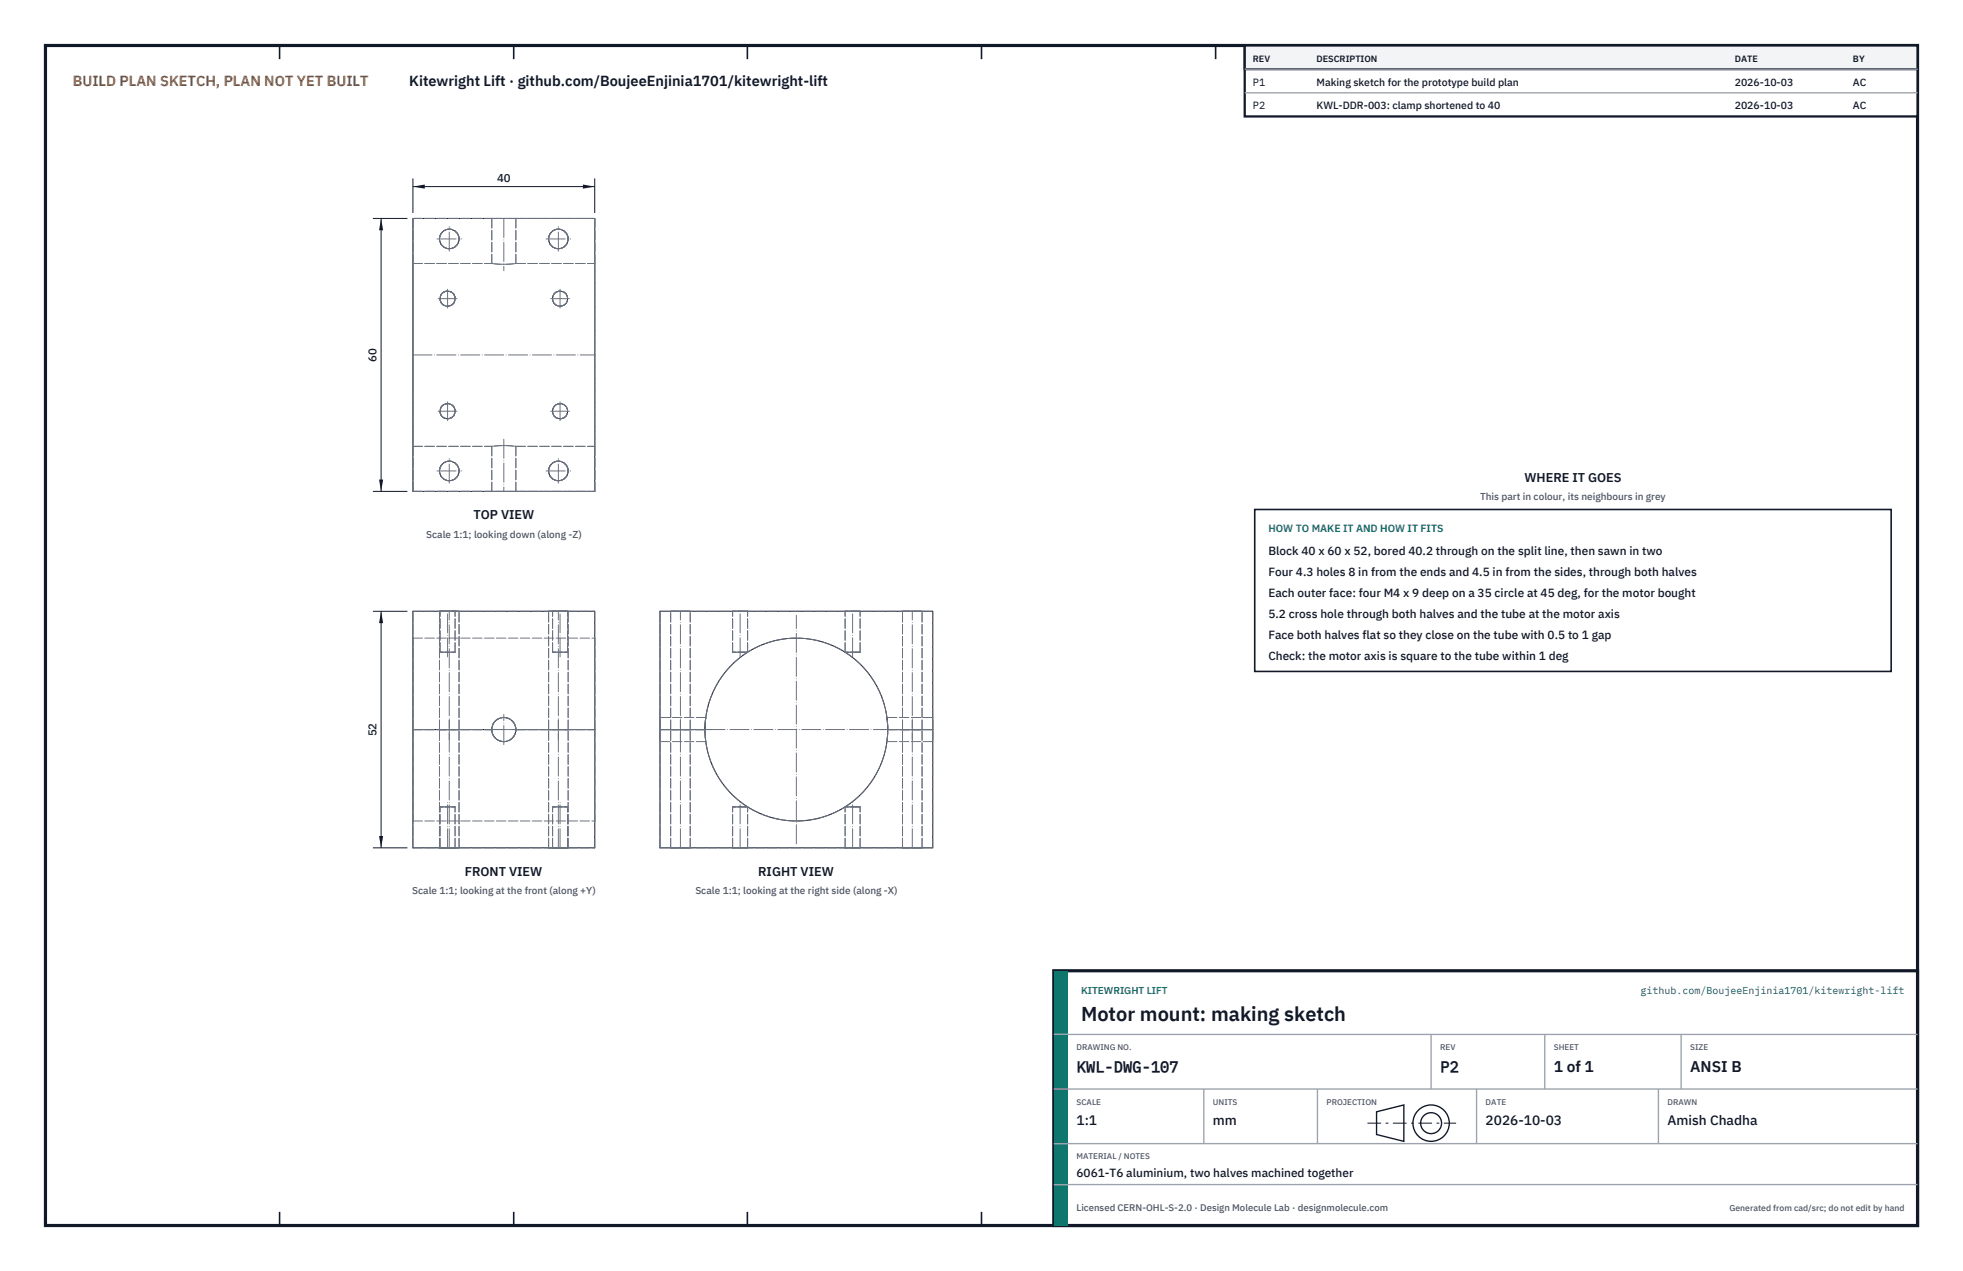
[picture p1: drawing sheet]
<svg xmlns="http://www.w3.org/2000/svg" width="432mm" height="279mm" viewBox="0 0 432 279" stroke-linecap="round" stroke-linejoin="round" font-family="sans-serif">
<path d="M10 10h411.8v259.4h-411.8z" fill="none" stroke="#111827" stroke-width=".7" stroke-linecap="butt"/>
<g fill="none" stroke="#111827" stroke-width=".35">
<path d="M61.5 10v3M113 10v3M164.4 10v3M215.9 10v3M267.4 10v3M318.9 10v3M370.3 10v3M61.5 266.4v3M113 266.4v3M164.4 266.4v3M215.9 266.4v3M267.4 266.4v3"/>
<path d="M318.9 266.4v3M370.3 266.4v3"/>
</g>
<g fill="none" stroke="#111727" stroke-width=".22">
<path d="M90.8 48h40v60h-40zM90.8 134.4h40v52h-40zM145.2 134.4h60v52h-60zM155.2 157.7l-.1 2.7M195.1 157.7l.2 2.7M90.8 160.4h17.4M108.2 160.4a2.65 2.65 0 0 1 2.6-2.7 2.65 2.65 0 0 1 2.7 2.7M108.2 160.4a2.65 2.65 0 0 0 2.6 2.6 2.65 2.65 0 0 0 2.7-2.6M108.2 160.4v.1M108.2 160.3v.1M113.5 160.3v.1M113.5 160.4h17.3"/>
<path d="M113.5 160.4v.1M145.2 160.4h9.9M155.1 160.4a20.1 20.1 0 0 1 20.1-20.1 20.1 20.1 0 0 1 20.1 20.1M155.1 160.4a20.1 20.1 0 0 0 20.1 20.1 20.1 20.1 0 0 0 20.1-20.1M195.3 160.4h9.9"/>
<circle cx="98.8" cy="52.5" r="2.15"/>
<circle cx="122.8" cy="52.5" r="2.15"/>
<circle cx="98.4" cy="65.7" r="1.66"/>
<circle cx="123.2" cy="65.7" r="1.66"/>
<circle cx="98.4" cy="90.4" r="1.66"/>
<circle cx="123.2" cy="90.4" r="1.66"/>
<circle cx="98.8" cy="103.5" r="2.15"/>
<circle cx="122.8" cy="103.5" r="2.15"/>
</g>
<g fill="none" stroke="#6a7180" stroke-width=".22" stroke-dasharray="2.1 .5">
<path d="M90.8 57.9v-9.9M90.8 57.9v40.2M90.8 48h17.4M90.8 57.9h17.4M90.8 48h40M108.2 48v9.9M108.2 48h5.3M108.2 57.9l2.6 .2 2.7-.2M113.5 48h17.3M113.5 48h-5.3M113.5 57.9h17.3M113.5 57.9l-2.7 .2-2.6-.2"/>
<path d="M113.5 48v9.9M130.8 57.9v40.2M130.8 57.9v-9.9M90.8 98.1h17.4M90.8 98.1v-40.2M108.2 98.1v9.9M108.2 98.1l2.6-.2 2.7 .2M113.5 98.1h17.3M113.5 98.1l-2.7-.2-2.6 .2M113.5 98.1v9.9M130.8 98.1v-40.2M90.8 108v-9.9"/>
<path d="M90.8 108h17.4M90.8 108v-60M90.8 108h40M108.2 108h5.3M113.5 108h17.3M113.5 108h-5.3M130.8 108v-9.9M130.8 108v-60M90.8 134.4h40M96.7 134.4h4.3M96.8 134.4h3.3M100.1 134.4h-3.3"/>
<path d="M101 134.4h-4.3M120.7 134.4h4.3M121.5 134.4h3.3M124.8 134.4h-3.3M125 134.4h-4.3M145.2 134.4h60M147.5 134.4h2.2M149.7 134.4h2.1M151.8 134.4h-4.3M161.2 134.4h1.6M162.8 134.4h1.7M164.5 134.4h-3.3"/>
<path d="M185.9 134.4h1.6M187.5 134.4h1.7M189.2 134.4h-3.3M198.5 134.4h2.2M200.7 134.4h2.1M202.8 134.4h-4.3M90.8 140.3v20.1M90.8 140.3h40M96.8 143.4h3.3M96.8 143.4v-9M100.1 143.4v-9M100.1 143.4h-3.3"/>
<path d="M121.5 143.4h3.3M121.5 143.4v-9M124.8 143.4v-9M124.8 143.4h-3.3M130.8 140.3v20.1M145.2 157.7v2.7M155.2 157.7l-.1 2.7M155.2 157.7h-10M161.2 143.4h1.6M161.2 143.4v-9M162.8 143.4h1.7M164.5 143.4h-3.3"/>
<path d="M164.5 143.4v-9M185.9 143.4h1.6M185.9 143.4v-9M187.5 143.4h1.7M189.2 143.4h-3.3M189.2 143.4v-9M195.1 157.7l.2 2.7M205.2 157.7v2.7M205.2 157.7h-10.1M90.8 160.4v-26M90.8 160.4v-20.1M90.8 160.4h17.4"/>
<path d="M90.8 160.4v20.1M96.7 160.4h4.3M96.7 160.4v-26M96.8 177.4h3.3M100.1 177.4h-3.3M101 160.4h-4.3M101 160.4v-26M108.2 160.4a2.65 2.65 0 0 0 2.6 2.6 2.65 2.65 0 0 0 2.7-2.6M108.2 160.5a2.65 2.65 0 0 0 2.6 2.5 2.65 2.65 0 0 0 2.7-2.5M113.5 160.3a2.65 2.65 0 0 0-2.7-2.6 2.65 2.65 0 0 0-2.6 2.6M113.5 160.4h17.3M113.5 160.4a2.65 2.65 0 0 0-2.7-2.7 2.65 2.65 0 0 0-2.6 2.7"/>
<path d="M120.7 160.4h4.3M120.7 160.4v-26M121.5 177.4h3.3M124.8 177.4h-3.3M125 160.4v-26M125 160.4h-4.3M130.8 160.4v-26M130.8 160.4v-20.1M130.8 160.4v20.1M145.2 160.4h9.9M145.2 160.4v-26M145.2 160.4v-2.7"/>
<path d="M145.2 160.4v2.6M145.2 163v-2.6M147.5 160.4h2.2M147.5 160.4v-26M149.7 160.4h2.1M151.8 160.4h-4.3M151.8 160.4v-26M155.1 160.4h-9.9M155.1 160.4a20.1 20.1 0 0 0 20.1 20.1 20.1 20.1 0 0 0 20.1-20.1M155.1 160.4l.1 2.6M155.2 163l-.1-2.6M155.2 163h-10"/>
<path d="M161.2 177.4h1.6M162.8 177.4h1.7M164.5 177.4h-3.3M185.9 177.4h1.6M187.5 177.4h1.7M189.2 177.4h-3.3M195.1 163l.2-2.6M195.3 160.4h9.9M195.3 160.4a20.1 20.1 0 0 0-20.1-20.1 20.1 20.1 0 0 0-20.1 20.1M195.3 160.4l-.2 2.6M198.5 160.4h2.2M198.5 160.4v-26"/>
<path d="M200.7 160.4h2.1M202.8 160.4h-4.3M202.8 160.4v-26M205.2 160.4v-26M205.2 160.4v-2.7M205.2 160.4h-9.9M205.2 160.4v2.6M205.2 163v-2.6M205.2 163h-10.1M90.8 186.4v-26M90.8 180.5v-20.1M90.8 186.4h40"/>
<path d="M90.8 180.5h40M96.7 186.4h4.3M96.7 186.4v-26M96.8 186.4h3.3M96.8 186.4v-9M100.1 186.4h-3.3M100.1 186.4v-9M101 186.4h-4.3M101 186.4v-26M120.7 186.4h4.3M120.7 186.4v-26M121.5 186.4h3.3"/>
<path d="M121.5 186.4v-9M124.8 186.4h-3.3M124.8 186.4v-9M125 186.4h-4.3M125 186.4v-26M130.8 186.4v-26M130.8 180.5v-20.1M145.2 186.4v-26M145.2 186.4h60M147.5 186.4h2.2M147.5 186.4v-26M149.7 186.4h2.1"/>
<path d="M151.8 186.4h-4.3M151.8 186.4v-26M161.2 186.4h1.6M161.2 186.4v-9M162.8 186.4h1.7M164.5 186.4h-3.3M164.5 186.4v-9M185.9 186.4h1.6M185.9 186.4v-9M187.5 186.4h1.7M189.2 186.4h-3.3M189.2 186.4v-9"/>
<path d="M198.5 186.4h2.2M198.5 186.4v-26M200.7 186.4h2.1M202.8 186.4h-4.3M202.8 186.4v-26M205.2 186.4v-26"/>
<circle cx="98.8" cy="52.5" r="2.15"/>
<circle cx="122.8" cy="52.5" r="2.15"/>
<circle cx="98.4" cy="65.7" r="1.66"/>
<circle cx="123.2" cy="65.7" r="1.66"/>
<circle cx="98.4" cy="90.4" r="1.66"/>
<circle cx="123.2" cy="90.4" r="1.66"/>
<circle cx="98.8" cy="103.5" r="2.15"/>
<circle cx="122.8" cy="103.5" r="2.15"/>
</g>
<g fill="none" stroke="#6a7180" stroke-width=".22" stroke-dasharray="4.2 .5 0 .5">
<path d="M96.1 52.5h5.4M98.8 55.2v-5.4M110.8 48v11.5M120.1 52.5h5.4M122.8 55.2v-5.4M90.8 78h40M96.4 65.7h4.1M98.5 67.7v-4.1M121.1 65.7h4.2M123.2 67.7v-4.1M96.4 90.4h4.1M98.5 92.5v-4.2"/>
<path d="M110.8 96.6v11.4M121.1 90.4h4.2M123.2 92.5v-4.2M96.1 103.5h5.4M98.8 106.2v-5.4M120.1 103.5h5.4M122.8 106.2v-5.4M98.5 144.4v-10M123.2 144.4v-10M162.8 144.4v-10M187.5 144.4v-10M90.8 160.4h40"/>
<path d="M98.8 162.6v-28.2M107.5 160.4h6.6M110.8 163.7v-6.6M122.8 162.6v-28.2M149.7 162.6v-28.2M150.1 160.4h50.2M156.6 160.4h-11.4M200.7 162.6v-28.2M205.2 160.4h-11.5M98.5 186.4v-10.1M98.8 186.4v-28.2M122.8 186.4v-28.2"/>
<path d="M123.2 186.4v-10.1M149.7 186.4v-28.2M162.8 186.4v-10.1M175.2 185.5v-50.2M187.5 186.4v-10.1M200.7 186.4v-28.2"/>
</g>
<path d="M90.8 39.2v7.6M130.8 39.2v7.6M90.8 41h40" fill="none" stroke="#111827" stroke-width=".22"/>
<path d="M90.8 41l2.6-.4v.9zM128.2 40.6v.9l2.6-.5z" fill="#111827"/>
<path d="M82 48h7.6M83.8 48v60M82 108h7.6" fill="none" stroke="#111827" stroke-width=".22"/>
<path d="M83.8 48l-.4 2.6h.9zM83.4 105.4h.9l-.5 2.6z" fill="#111827"/>
<path d="M82 134.4h7.6M83.8 134.4v52M82 186.4h7.6" fill="none" stroke="#111827" stroke-width=".22"/>
<path d="M83.8 134.4l-.4 2.6h.9zM83.4 183.8h.9l-.5 2.6z" fill="#111827"/>
<path d="M276 112h140v35.6h-140z" fill="#fff" stroke="#111827" stroke-width=".35"/>
<path d="M273.8 10h148v15.6h-148z" fill="#fff" stroke="#111827" stroke-width=".5"/>
<path d="M273.8 10h148v5.2h-148z" fill="#f3f4f6" stroke="#111827" stroke-width=".5"/>
<path d="M273.8 15.2h148M273.8 20.4h148" fill="none" stroke="#9ca3af" stroke-width=".3"/>
<path d="M231.8 213.4h190v56h-190z" fill="#fff" stroke="#111827" stroke-width=".7" stroke-linecap="butt"/>
<path d="M231.8 213.4h3v56h-3z" fill="#0f766e"/>
<path d="M231.8 227.4h190M231.8 239.4h190M264.8 239.4v12M289.8 239.4v12M314.8 227.4v12M324.8 239.4v12M339.8 227.4v12M364.8 239.4v12M369.8 227.4v12M231.8 251.4h190M231.8 260.4h190" fill="none" stroke="#9ca3af" stroke-width=".3"/>
<g fill="none" stroke="#111827" stroke-width=".3">
<path d="M302.8 244.4l6-1.5v8l-6-1.5z"/>
<circle cx="314.8" cy="246.9" r="4"/>
<circle cx="314.8" cy="246.9" r="2.3"/>
</g>
<path d="M300.8 246.9h19.5" fill="none" stroke="#111827" stroke-width=".22" stroke-dasharray="3 1 .6 1" stroke-linecap="butt"/>
<text font-size="4.4" fill="#111827" x="237.8" y="224.4">Motor mount: making sketch</text>
<g font-size="3.4" fill="#111827">
<text x="236.8" y="235.6">KWL-DWG-107</text>
<text x="316.8" y="235.6">P2</text>
<text x="341.8" y="235.6">1 of 1</text>
<text x="371.8" y="235.6">ANSI B</text>
</g>
<text font-size="3.2" fill="#b45309" x="16" y="19">BUILD PLAN SKETCH, PLAN NOT YET BUILT</text>
<text font-size="3.2" fill="#111827" x="90" y="19">Kitewright Lift · github.com/BoujeeEnjinia1701/kitewright-lift</text>
<g font-size="3" fill="#111827">
<text x="236.8" y="247.2">1:1</text>
<text x="266.8" y="247.2">mm</text>
<text x="326.8" y="247.2">2026-10-03</text>
<text x="366.8" y="247.2">Amish Chadha</text>
</g>
<g font-size="2.8" fill="#111827">
<text x="335.3" y="106">WHERE IT GOES</text>
<text x="104.1" y="114.2">TOP VIEW</text>
<text x="102.2" y="192.6">FRONT VIEW</text>
<text x="166.8" y="192.6">RIGHT VIEW</text>
</g>
<g font-size="2.6" fill="#111827">
<text x="279" y="122">Block 40 x 60 x 52, bored 40.2 through on the split line, then sawn in two</text>
<text x="279" y="126.6">Four 4.3 holes 8 in from the ends and 4.5 in from the sides, through both halves</text>
<text x="279" y="131.2">Each outer face: four M4 x 9 deep on a 35 circle at 45 deg, for the motor bought</text>
<text x="279" y="135.8">5.2 cross hole through both halves and the tube at the motor axis</text>
<text x="279" y="140.4">Face both halves flat so they close on the tube with 0.5 to 1 gap</text>
<text x="279" y="145">Check: the motor axis is square to the tube within 1 deg</text>
<text x="236.8" y="258.8">6061-T6 aluminium, two halves machined together</text>
</g>
<g font-size="2.5" fill="#111827">
<text x="109.3" y="40">40</text>
<text x="82.8" y="79.5" transform="rotate(-90 82.8 79.5)">60</text>
<text x="82.8" y="161.9" transform="rotate(-90 82.8 161.9)">52</text>
</g>
<g font-size="2.3" fill="#111827">
<text x="275.6" y="18.8">P1</text>
<text x="275.6" y="24">P2</text>
<text x="289.6" y="18.8">Making sketch for the prototype build plan</text>
<text x="289.6" y="24">KWL-DDR-003: clamp shortened to 40</text>
<text x="381.6" y="18.8">2026-10-03</text>
<text x="381.6" y="24">2026-10-03</text>
<text x="407.6" y="18.8">AC</text>
<text x="407.6" y="24">AC</text>
</g>
<text font-size="2.3" fill="#0f766e" x="279" y="117">HOW TO MAKE IT AND HOW IT FITS</text>
<g font-size="2.2" fill="#4b5563">
<text x="325.6" y="110">This part in colour, its neighbours in grey</text>
<text x="93.7" y="118.2">Scale 1:1; looking down (along -Z)</text>
<text x="90.7" y="196.5">Scale 1:1; looking at the front (along +Y)</text>
<text x="153" y="196.5">Scale 1:1; looking at the right side (along -X)</text>
</g>
<g font-size="2.2" fill="#0f766e">
<text x="237.8" y="218.4">KITEWRIGHT LIFT</text>
<text x="360.9" y="218.4">github.com/BoujeeEnjinia1701/kitewright-lift</text>
</g>
<text font-size="2.1" fill="#4b5563" x="236.8" y="266.2">Licensed CERN-OHL-S-2.0 · Design Molecule Lab · designmolecule.com</text>
<g font-size="2" fill="#111827">
<text x="275.6" y="13.6">REV</text>
<text x="289.6" y="13.6">DESCRIPTION</text>
<text x="381.6" y="13.6">DATE</text>
<text x="407.6" y="13.6">BY</text>
</g>
<text font-size="1.9" fill="#4b5563" x="380.4" y="266.2">Generated from cad/src; do not edit by hand</text>
<g font-size="1.8" fill="#4b5563">
<text x="236.8" y="230.8">DRAWING NO.</text>
<text x="316.8" y="230.8">REV</text>
<text x="341.8" y="230.8">SHEET</text>
<text x="371.8" y="230.8">SIZE</text>
<text x="236.8" y="242.8">SCALE</text>
<text x="266.8" y="242.8">UNITS</text>
<text x="291.8" y="242.8">PROJECTION</text>
<text x="326.8" y="242.8">DATE</text>
<text x="366.8" y="242.8">DRAWN</text>
<text x="236.8" y="254.8">MATERIAL / NOTES</text>
</g>
</svg>
